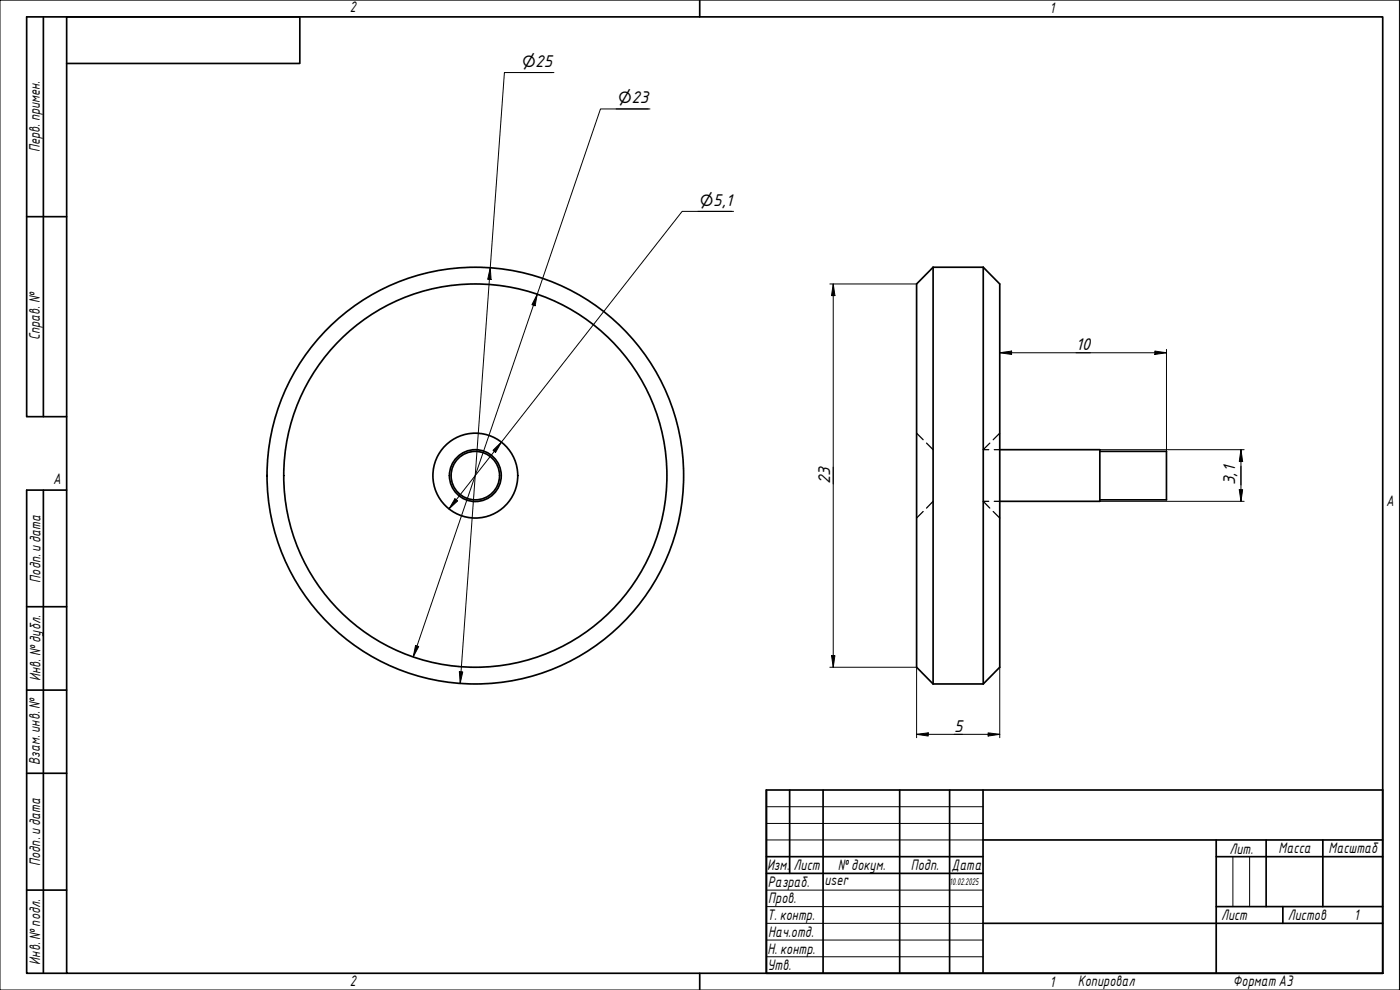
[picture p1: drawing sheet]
<svg xmlns="http://www.w3.org/2000/svg" width="420mm" height="297mm" viewBox="0 0 420 297" stroke-linecap="round" stroke-linejoin="round" font-family="sans-serif">
<g fill="none" stroke="#000" stroke-width=".51">
<path d="M280 80.2l-4.9 5v115l4.9 5M280 80.2v125M280 80.2h15.1M295.1 80.2l4.9 5v115l-4.9 5M295.1 80.2v125M300 134.9h30.1v15.5h-30.1M330.1 135.4h20v14.6h-20M280 205.2h15.1"/>
<circle cx="142.7" cy="142.7" r="12.7"/>
<circle cx="142.7" cy="142.7" r="7.3"/>
<circle cx="142.7" cy="142.7" r="7.8"/>
<circle cx="142.7" cy="142.7" r="57.5"/>
<circle cx="142.7" cy="142.7" r="62.5"/>
</g>
<path d="M275.1 130l2 1.9M278.1 133l1.9 1.9M297.1 133l-2 1.9h1.6M298.4 134.9h1.6M300 130l-1.9 1.9M277.1 153.5l-2 1.9M280 150.4l-1.9 2M296.7 150.4h-1.6l2 2M298.1 153.5l1.9 1.9M298.4 150.4h1.6" fill="none" stroke="#000" stroke-width=".38"/>
<path d="M20 5.1h395v286.9h-395zM210 0v5.1M210 292v5" fill="none" stroke="#000" stroke-width=".51"/>
<path d="M0 0h420v297h-420z" fill="none" stroke="#000" stroke-width=".3"/>
<g fill="none" stroke="#000" stroke-width=".51">
<path d="M230 237h185v55h-185zM237 237v25.1M247 237v55M270 237v55M285 237v55M295 237v55M230 257h65M295 252h120M365 257h50M365 252v40M380 252v20M397 252v20"/>
<path d="M230 262.1h65M295 277h120M365 272h50M385 272v5"/>
</g>
<path d="M230 242h65M230 247.1h65M230 252h65M370 257v15M375 257v15M230 267.1h65M230 272h65M230 277h65M230 282.1h65M230 287.1h65" fill="none" stroke="#000" stroke-width=".3"/>
<path d="M13 5.1v119.9M20 19h70v-13.9h-82v119.9h12M8 65h12M13 147.1v144.9M20 147.1h-12v144.9h12M8 182h12M8 207.1h12M8 232h12M8 267.1h12" fill="none" stroke="#000" stroke-width=".51"/>
<g fill="none" stroke="#000" stroke-width=".3">
<path d="M156.1 21.8h9.6M166.2 21.8h-14.8l-13.3 183.2M184.9 32.7h9.7M195.1 32.7h-14.9l-56.2 164.4M209.4 63.4h10.2M220.2 63.4h-15.5l-70 89.3M147.1 80.4l.3 3.5-1-.1zM161.2 88.3l-.6 3.4-1-.3zM249 85.2h26.1M250.1 85.2l.5 3.5h-1zM250.1 85.2v115M300 105.8l3.6-.5v1z"/>
<path d="M300 105.8h50.1M346.6 105.3l3.5 .5-3.5 .5zM350.1 104.8v30.6M148 135.1l2.5-2.5-1.8 3.1zM330.1 134.9h43.3M372.4 134.9l.5 3.6h-1zM372.4 134.9v15.5M136.5 149.7l.9 .6-2.7 2.4zM330.1 150.4h43.3M371.9 146.9h1l-.5 3.5zM124.7 193.7l1 .3-1.7 3.1zM249.6 196.7h1l-.5 3.5z"/>
<path d="M137.9 201.5l1 .1-.8 3.4zM249 200.2h26.1v21.1M296.5 219.9l3.5 .4-3.5 .5zM300 200.2v21.1M275.1 220.3l3.5-.4v.9zM275.1 220.3h24.9"/>
</g>
<g fill="#000">
<path d="M147.1 80.4l.3 3.5-1-.1zM161.2 88.3l-.6 3.4-1-.3zM250.1 85.2l.5 3.5h-1zM300 105.8l3.6-.5v1zM346.6 105.3l3.5 .5-3.5 .5zM148 135.1l2.5-2.5-1.8 3.1zM372.4 134.9l.5 3.6h-1zM136.5 149.7l.9 .6-2.7 2.4zM371.9 146.9h1l-.5 3.5zM124.7 193.7l1 .3-1.7 3.1zM249.6 196.7h1l-.5 3.5zM137.9 201.5l1 .1-.8 3.4z"/>
<path d="M275.1 220.3l3.5-.4v.9zM296.5 219.9l3.5 .4-3.5 .5z"/>
</g>
<g font-size="4.9">
<text x="156.1" y="20.1">⌀25</text>
<text x="184.9" y="31">⌀23</text>
<text x="209.4" y="61.8">⌀5,1</text>
<text x="322.9" y="105">10</text>
<text x="249.2" y="145.2" transform="rotate(-90 249.2 145.2)">23</text>
<text x="370.6" y="145.5" transform="rotate(-90 370.6 145.5)">3,1</text>
<text x="286.3" y="219.5">5</text>
</g>
<g font-size="4.4">
<text x="105" y="3.7">2</text>
<text x="315" y="3.8">1</text>
<text x="11.9" y="45.6" transform="rotate(-90 11.9 45.6)">Перв. примен.</text>
<text x="12" y="102.2" transform="rotate(-90 12 102.2)">Справ. №</text>
<text x="16" y="145.2">A</text>
<text x="416" y="151.7">A</text>
<text x="12.2" y="174.8" transform="rotate(-90 12.2 174.8)">Подп. идата</text>
<text x="12.2" y="204.3" transform="rotate(-90 12.2 204.3)">Инв. №дубл.</text>
<text x="12" y="229.5" transform="rotate(-90 12 229.5)">Взам. инв. №</text>
<text x="369" y="256.1">Лит.</text>
<text x="383.7" y="256.1">Масса</text>
<text x="398.7" y="256.1">Масштаб</text>
<text x="12.1" y="259.8" transform="rotate(-90 12.1 259.8)">Подп. идата</text>
<text x="230.2" y="261.1">Изм.</text>
<text x="238.2" y="261.1">Лист</text>
<text x="251.5" y="261">№докум.</text>
<text x="273.4" y="261.2">Подп.</text>
<text x="285.6" y="261.2">Дата</text>
<text x="230.4" y="266.1">Разраб.</text>
<text x="247.4" y="265.7">user</text>
<text x="230.6" y="271.1">Пров.</text>
<text x="230.3" y="276.1">Т. контр.</text>
<text x="230.5" y="281.1">Нач.отд.</text>
<text x="366.5" y="276.1">Лист</text>
<text x="386.5" y="276.1">Листов</text>
<text x="406.4" y="276">1</text>
<text x="230.4" y="286.1">Н. контр.</text>
<text x="12.1" y="289.4" transform="rotate(-90 12.1 289.4)">Инв. №подл.</text>
<text x="230.3" y="291.1">Утв.</text>
<text x="105" y="295.9">2</text>
<text x="315" y="296.1">1</text>
<text x="323.5" y="295.8">Копировал</text>
<text x="370" y="295.8">Формат А3</text>
</g>
<text font-size="2.8" x="285" y="265.5">10.02.2025</text>
</svg>
